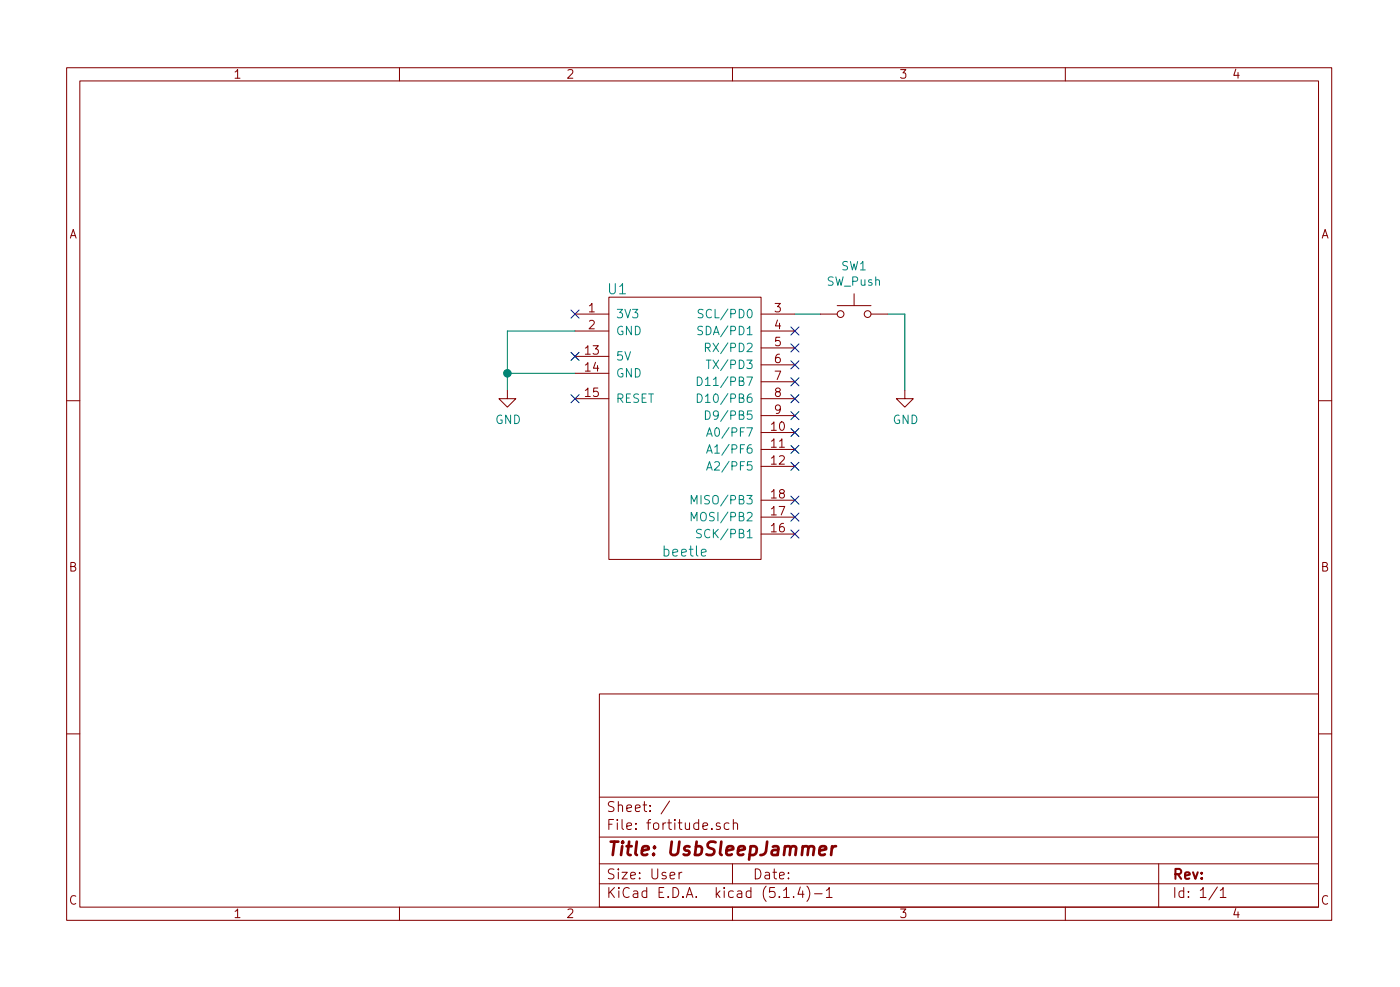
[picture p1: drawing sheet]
<svg xmlns="http://www.w3.org/2000/svg" width="210mm" height="148mm" viewBox="0 0 210 148" stroke-linecap="round" stroke-linejoin="round" font-family="sans-serif">
<g fill="none" stroke="#840000" stroke-width=".15">
<path d="M10 10.2h190v128h-190zM12 12.1h186v124.1h-186zM60 10.2v1.9M110 10.2v1.9M160 10.2v1.9M76.2 58.6v1.3h1.3l-1.3 1.2-1.3-1.2h1.3M86.4 47.2h5M86.4 49.7h5M86.4 59.9h5M86.4 53.5h5M86.4 56h5M91.4 44.6h22.9v39.4h-22.9z"/>
<path d="M114.3 47.2h5.1M114.3 49.7h5.1M114.3 52.2h5.1M114.3 54.8h5.1M114.3 57.3h5.1M114.3 59.9h5.1M123.2 47.2h2.5M125.7 45.9h5.1M128.3 44.1v1.8M130.8 47.2h2.5M135.9 58.6v1.3h1.3l-1.3 1.2-1.3-1.2h1.3M10 60.2h2"/>
<path d="M114.3 62.4h5.1M114.3 64.9h5.1M114.3 67.5h5.1M114.3 70h5.1M114.3 77.6h5.1M114.3 75.1h5.1M198 60.2h2M114.3 80.2h5.1M10 110.2h2M90 104.2h108v32h-108zM90 119.7h108M198 110.2h2"/>
<path d="M60 136.2v2M90 132.7h108M90 129.7h108M90 125.7h108M100.6 120.3l-1.3 1.9M102 130.9v1M102.4 130.9l-.3 .1-.1 .2M108.1 123.6l-.3-.1-.2 .1v.2a.48 .48 0 0 0 .5 .3l.1 .1-.1 .2-.1 .1-.4-.1M109.5 123.6a.5 .5 0 0 0-.7 .1v.5a.47 .47 0 0 0 .5 .3l.2-.1M110 129.7v3M110 136.2v2M110.1 123.7a.38 .38 0 0 1 .7 0v.8"/>
<path d="M110.1 123v1.5M117.7 134.7h.8M119.2 134.6l.1 .1h-.1v-.1v.1M120.2 133.2l-.4 1h1M120.5 133.7v1M121.2 133a1.71 1.71 0 0 1 0 2.3M122.3 134.2h1.2M124.1 133.7l.4-.5v1.5M124.1 134.7h.9M160 136.2v2M174 129.7v6.5M182.8 133.2l-1.2 1.9"/>
<path d="M183.3 133.7l.4-.5v1.5M183.3 134.7h.8"/>
<circle cx="126.2" cy="47.2" r=".51"/>
<circle cx="130.3" cy="47.2" r=".51"/>
</g>
<path d="M123.1 127.7l1-.2-.1-.4-.6-.1-.3 .3-.1 .8 .1 .2 .2 .1 .6-.1M125 127l-.2 1.4M125.6 127a.5 .5 0 0 0-.7 .4" fill="none" stroke="#840000" stroke-width=".41"/>
<g fill="none" stroke="#008484" stroke-width=".15">
<path d="M104.7 56.6a.64 .64 0 0 1 .8 .6 .64 .64 0 0 1-.8 .7zM104.7 59.1a.64 .64 0 0 1 .8 .7 .64 .64 0 0 1-.8 .6zM105.5 49.1l-.5-.1-.1 .1-.1 .2 .1 .2 .6 .3v.2l-.2 .2h-.5M105.6 46.5l-.5-.1-.2 .2v.3l.6 .3 .1 .3-.3 .2h-.4M105.9 52.2l.7-.1 .1-.1-.1-.4-.2-.1h-.5v1.3M106.1 54.1h.7M106.2 52.2l.5 .6M106.4 54.1v1.2M103.8 78.2v-1.3l.4 .9 .5-.9v1.3M103.8 75.6v-1.2l.4 .9 .5-.9v1.2M105.3 79.5h-.4l-.3 .2 .1 .3 .6 .2v.4a.56 .56 0 0 1-.7 .1M105.9 61.7a.64 .64 0 0 1 .8 .6 .64 .64 0 0 1-.8 .6z"/>
<path d="M106.1 65.5l.5-1.3 .4 1.3M106.1 68l.5-1.2 .4 1.2M106.1 70.6l.5-1.3 .4 1.3M106.2 65.1h.7M106.2 67.7h.7M106.2 70.2h.7"/>
</g>
<path d="M76.2 56h10.2M86.4 49.7h-10.2v8.9M119.4 47.2h3.8M133.3 47.2h2.6v11.4" fill="none" stroke="#008400" stroke-width=".15"/>
<circle cx="76.2" cy="56" r=".51" fill="#008400" stroke="#008400" stroke-width=".25"/>
<g fill="none" stroke="#000084" stroke-width=".15">
<path d="M85.8 59.2l1.2 1.3M85.8 52.9l1.2 1.2M85.8 46.5l1.2 1.3M87 59.2l-1.2 1.3M87 52.9l-1.2 1.2M87 46.5l-1.2 1.3M118.8 49.1l1.2 1.2M118.8 51.6l1.2 1.2M118.8 54.2l1.2 1.2M118.8 56.7l1.2 1.2M118.8 59.2l1.2 1.3M120 49.1l-1.2 1.2"/>
<path d="M120 51.6l-1.2 1.2M120 54.2l-1.2 1.2M120 56.7l-1.2 1.2M120 59.2l-1.2 1.3M118.8 61.8l1.2 1.2M118.8 64.3l1.2 1.2M118.8 66.9l1.2 1.2M118.8 69.4l1.2 1.2M118.8 74.5l1.2 1.2M118.8 77l1.2 1.2M118.8 79.6l1.2 1.2M120 61.8l-1.2 1.2"/>
<path d="M120 64.3l-1.2 1.2M120 66.9l-1.2 1.2M120 69.4l-1.2 1.2M120 74.5l-1.2 1.2M120 77l-1.2 1.2M120 79.6l-1.2 1.2"/>
</g>
<text font-size="2.8" fill="#840000" x="91" y="128.5">Title: UsbSleepJammer</text>
<g font-size="2.1" fill="#008484">
<text x="91.4" y="44.2">U1</text>
<text x="99.8" y="83.5">beetle</text>
</g>
<g font-size="2.1" fill="#840000">
<text x="91" y="124.6">File: fortitude.sch</text>
<text x="91" y="121.9">Sheet: /</text>
<text x="91" y="134.8">KiCad E.D.A. kicad (5.1.4)-1</text>
<text x="91" y="132">Size: User</text>
<text x="113" y="132">Date:</text>
<text x="176" y="132">Rev:</text>
<text x="176" y="134.8">Id: 1/1</text>
</g>
<g font-size="1.8" fill="#840000">
<text x="35" y="11.8">1</text>
<text x="85" y="11.8">2</text>
<text x="135" y="11.8">3</text>
<text x="185" y="11.8">4</text>
<text x="10.4" y="35.8">A</text>
<text x="198.4" y="35.8">A</text>
<text x="88.4" y="46.9">1</text>
<text x="116.4" y="46.9">3</text>
<text x="87.9" y="53.2">13</text>
<text x="88.4" y="49.4">2</text>
<text x="116.4" y="49.4">4</text>
<text x="116.4" y="52">5</text>
<text x="87.9" y="55.8">14</text>
<text x="87.9" y="59.6">15</text>
<text x="116.4" y="54.5">6</text>
<text x="116.4" y="57.1">7</text>
<text x="116.4" y="59.6">8</text>
<text x="115.9" y="64.7">10</text>
<text x="116.4" y="62.1">9</text>
<text x="115.9" y="67.2">11</text>
<text x="115.9" y="69.8">12</text>
<text x="115.9" y="77.4">17</text>
<text x="115.9" y="74.8">18</text>
<text x="115.9" y="79.9">16</text>
<text x="10.4" y="85.8">B</text>
<text x="198.4" y="85.8">B</text>
<text x="10.4" y="135.8">C</text>
<text x="35" y="137.8">1</text>
<text x="85" y="137.8">2</text>
<text x="135" y="137.8">3</text>
<text x="185" y="137.8">4</text>
<text x="198.4" y="135.8">C</text>
</g>
<g font-size="1.8" fill="#008484">
<text x="126.4" y="40.6">SW1</text>
<text x="92.5" y="47.8">3V3</text>
<text x="105.8" y="47.8">SCL/PD0</text>
<text x="124.2" y="42.9">SW_Push</text>
<text x="92.5" y="50.3">GND</text>
<text x="105.6" y="50.3">SDA/PD1</text>
<text x="106.9" y="52.9">RX/PD2</text>
<text x="92.5" y="54.1">5V</text>
<text x="92.5" y="56.7">GND</text>
<text x="106.1" y="57.9">D11/PB7</text>
<text x="107.1" y="55.4">TX/PD3</text>
<text x="74.4" y="63.7">GND</text>
<text x="92.5" y="60.5">RESET</text>
<text x="106.1" y="60.5">D10/PB6</text>
<text x="107.1" y="63">D9/PB5</text>
<text x="107.3" y="65.6">A0/PF7</text>
<text x="134.1" y="63.7">GND</text>
<text x="107.3" y="68.1">A1/PF6</text>
<text x="107.3" y="70.6">A2/PF5</text>
<text x="104.8" y="75.7">MISO/PB3</text>
<text x="104.8" y="78.3">MOSI/PB2</text>
<text x="105.6" y="80.8">SCK/PB1</text>
</g>
</svg>
